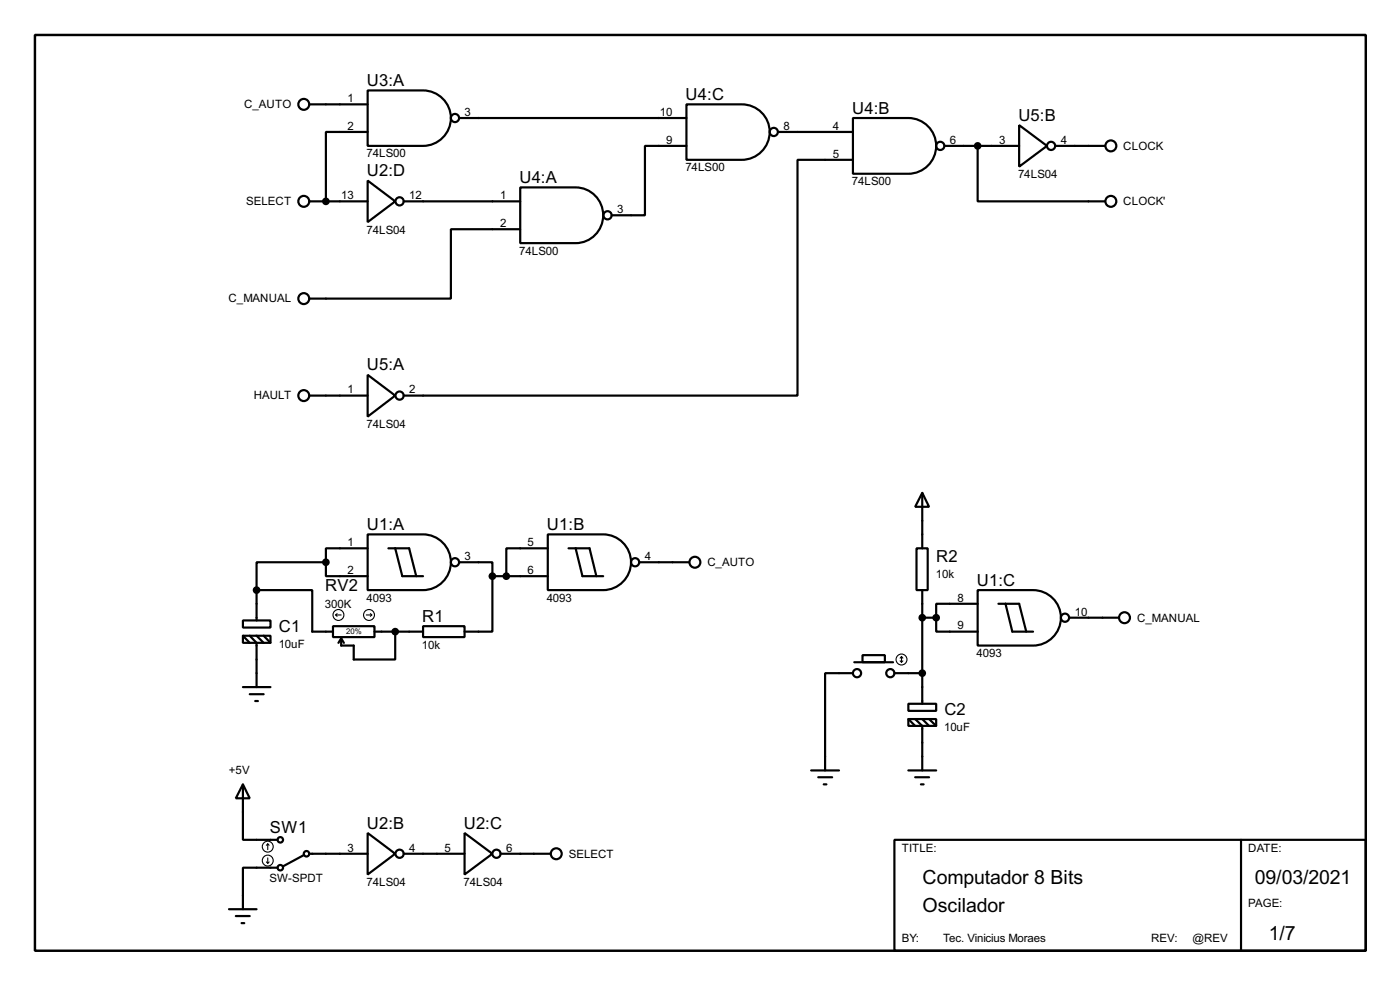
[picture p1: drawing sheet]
<svg xmlns="http://www.w3.org/2000/svg" width="256mm" height="180mm" viewBox="0 0 256 180" stroke-linecap="round" stroke-linejoin="round" font-family="sans-serif">
<path d="M6.4 6.4h243.8v167.6h-243.8z" fill="none" stroke="#000" stroke-width=".45"/>
<g fill="none" stroke="#000" stroke-width=".4">
<path d="M56.7 19.1h10.7M67.4 16.6h10.1a5.1 5.1 0 0 1 5.1 5 5.1 5.1 0 0 1-5.1 5.1h-10.1zM125.8 19.1h10.1a5.1 5.1 0 0 1 5.1 5.1 5.1 5.1 0 0 1-5.1 5.1h-10.1zM56.7 36.9h10.7M67.4 33.1l5 3.8-5 3.8zM67.4 24.2h-7.7v12.7M74 36.9h21.3M84.1 21.6h41.7M95.3 34.3h10.2a5.1 5.1 0 0 1 5 5.1 5.1 5.1 0 0 1-5 5.1h-10.2zM125.8 26.7h-7.6v12.7h-6.1M142.5 24.2h13.8M156.3 21.6h10.1a5.1 5.1 0 0 1 5.1 5.1 5.1 5.1 0 0 1-5.1 5.1h-10.1z"/>
<path d="M156.3 29.3h-10.2v43.1h-72.1M173 26.7h13.7M179.1 26.7v10.2h23.4M186.7 22.9l5.1 3.8-5.1 3.8zM193.3 26.7h9.2M95.3 42h-12.7v12.7h-25.9M56.7 72.4h10.7M67.4 68.6l5 3.8-5 3.9zM67.4 97.8h10.1a5.1 5.1 0 0 1 5.1 5.1 5.1 5.1 0 0 1-5.1 5.1h-10.1zM100.4 97.8h10.1a5.1 5.1 0 0 1 5.1 5.1 5.1 5.1 0 0 1-5.1 5.1h-10.1zM169 90.2l1.2 2.6h-2.5zM169 90.2v10.2"/>
<path d="M44.5 113.6h5.1v1.3h-5.1zM44.5 116.4h5.1v1.3h-5.1zM44.5 116.4l1.3 1.3M45.8 116.4l1.2 1.3v8.1M47 108h10.2v7.6h3.8M47 108v5.6M47 116.4l1.3 1.3M48.3 116.4l1.3 1.3M59.7 102.9v2.6h7.7M59.7 102.9h-12.7v5.1M61 114.6h7.6v2h-7.6zM62.5 116.9l-.5 .8"/>
<path d="M62.5 116.9l.5 .8M67.4 100.4h-7.7v2.5M68.6 115.6h8.9M71.2 100.4h3.8l1.3 5.1M72.4 115.6v5.1h-7.6v-2.5h-2.3v-1.3M72.4 100.4l1.3 5.1h3.8M77.5 114.6h7.6v2h-7.6zM84.1 102.9h6.1v2.6M90.2 105.5v10.1h-5.1M90.2 105.5h10.2M100.4 100.4h-7.6v5.1M104.2 100.4h3.8l1.3 5.1"/>
<path d="M105.5 100.4l1.2 5.1h3.8M117.1 102.9h9.2M158 119.9h4.1v1.3h-4.1zM167.9 100.4h2.1v7.6h-2.1zM169 108v20.8M169 113.1h2.5M171.5 113.1v2.5h7.6M179.1 108h10.2a5.1 5.1 0 0 1 5.1 5.1 5.1 5.1 0 0 1-5.1 5.1h-10.2zM179.1 110.5h-7.6v2.6M182.9 110.5h3.8l1.3 5.1M184.2 110.5l1.3 5.1h3.8M195.9 113.1h9.1"/>
<path d="M44.5 125.8h5.1M45.8 127.1h2.5M46.8 128.3h.5M156.3 123.2h-5.1v17.8M156.5 121.2h7.1M163.9 123.2h5.1M166.4 128.8h5.1v1.3h-5.1zM166.4 131.6h5.1v1.3h-5.1zM166.4 131.6l1.3 1.3M167.7 131.6l1.3 1.3v8.1M169 131.6l1.2 1.3M170.2 131.6l1.3 1.3"/>
<path d="M44.5 143.6l1.3 2.5h-2.6zM44.5 143.6v10.1h6.4M50.9 158.8h-6.4v7.6M55.7 156.5l-3.8 2.1M56.7 156.3h10.7M67.4 152.5l5 3.8-5 3.8zM74 156.3h11.1M85.1 152.5l5.1 3.8-5.1 3.8zM91.7 156.3h9.2M148.6 141h5.1M149.9 142.3h2.6M150.9 143.6h.5"/>
<path d="M163.9 153.7h86.3v20.3h-86.3zM166.4 141h5.1M167.7 142.3h2.5M168.7 143.6h.5M227.4 153.7v20.3M42 166.4h5M43.2 167.7h2.6M44.3 169h.5"/>
<circle cx="55.6" cy="19.1" r="1"/>
<circle cx="55.6" cy="36.9" r="1"/>
<circle cx="73.2" cy="36.9" r=".75"/>
<circle cx="83.3" cy="21.6" r=".75"/>
<circle cx="111.3" cy="39.4" r=".75"/>
<circle cx="141.7" cy="24.2" r=".75"/>
<circle cx="172.2" cy="26.7" r=".75"/>
<circle cx="192.5" cy="26.7" r=".75"/>
<circle cx="203.5" cy="26.7" r="1"/>
<circle cx="203.5" cy="36.9" r="1"/>
<circle cx="55.6" cy="54.7" r="1"/>
<circle cx="55.6" cy="72.4" r="1"/>
<circle cx="73.2" cy="72.4" r=".75"/>
<circle cx="83.3" cy="102.9" r=".75"/>
<circle cx="116.3" cy="102.9" r=".75"/>
<circle cx="127.3" cy="102.9" r="1"/>
<circle cx="195.1" cy="113.1" r=".75"/>
<circle cx="206" cy="113.1" r="1"/>
<circle cx="157" cy="123.2" r=".75"/>
<circle cx="163.1" cy="123.2" r=".75"/>
<circle cx="51.3" cy="158.8" r=".5"/>
<circle cx="51.3" cy="153.7" r=".5"/>
<circle cx="56.1" cy="156.3" r=".5"/>
<circle cx="73.2" cy="156.3" r=".75"/>
<circle cx="90.9" cy="156.3" r=".75"/>
<circle cx="101.9" cy="156.3" r="1"/>
</g>
<g fill="#000">
<circle cx="59.7" cy="36.9" r=".2"/>
<circle cx="72.4" cy="115.6" r=".2"/>
</g>
<g fill="none" stroke="#000" stroke-width=".2">
<path d="M61.5 112.6h1M61.5 112.6l.3 .2M61.8 112.3l-.3 .3M67.1 112.6h1M67.9 112.3l.2 .3M68.1 112.6l-.2 .2M164.9 121l.3 .2M165.2 120.2v1M165.2 120.2l-.3 .3M165.2 120.2l.2 .3M165.4 121l-.2 .2M48.8 157.8l.3 .2"/>
<path d="M49.1 154.5l.2 .2M49.1 154.5l-.3 .2M49.1 154.5v1M49.1 157v1M49.3 157.8l-.2 .2"/>
<circle cx="62" cy="112.6" r="1"/>
<circle cx="67.6" cy="112.6" r="1"/>
<circle cx="165.1" cy="120.7" r="1"/>
<circle cx="49" cy="157.5" r="1"/>
<circle cx="49" cy="155" r="1"/>
</g>
<g fill="#000" stroke="#000" stroke-width=".4">
<circle cx="59.7" cy="36.9" r=".5"/>
<circle cx="179.1" cy="26.7" r=".5"/>
<circle cx="47" cy="108" r=".5"/>
<circle cx="59.7" cy="102.9" r=".5"/>
<circle cx="72.4" cy="115.6" r=".5"/>
<circle cx="90.2" cy="105.5" r=".5"/>
<circle cx="92.7" cy="105.5" r=".5"/>
<circle cx="168.9" cy="113.1" r=".5"/>
<circle cx="171.5" cy="113.1" r=".5"/>
<circle cx="168.9" cy="123.2" r=".5"/>
</g>
<g font-size="4">
<text x="169" y="161.9">Computador 8 Bits</text>
<text x="229.9" y="161.9">09/03/2021</text>
<text x="169" y="166.9">Oscilador</text>
<text x="232.5" y="172">1/7</text>
</g>
<g font-size="3.4">
<text x="67.2" y="15.7">U3:A</text>
<text x="125.6" y="18.3">U4:C</text>
<text x="156.1" y="20.8">U4:B</text>
<text x="186.6" y="22.1">U5:B</text>
<text x="67.2" y="32.3">U2:D</text>
<text x="95.2" y="33.5">U4:A</text>
<text x="67.2" y="67.8">U5:A</text>
<text x="67.2" y="97">U1:A</text>
<text x="100.2" y="97">U1:B</text>
<text x="171.5" y="102.9">R2</text>
<text x="179" y="107.2">U1:C</text>
<text x="59.6" y="108.3">RV2</text>
<text x="77.4" y="113.8">R1</text>
<text x="51.1" y="115.6">C1</text>
<text x="173" y="130.9">C2</text>
<text x="49.4" y="152.4">SW1</text>
<text x="67.2" y="151.7">U2:B</text>
<text x="85" y="151.7">U2:C</text>
</g>
<g font-size="2.4">
<text x="44.7" y="19.8">C_AUTO</text>
<text x="63.7" y="18.7">1</text>
<text x="63.7" y="23.8">2</text>
<text x="85.1" y="21.2">3</text>
<text x="120.9" y="21.2">10</text>
<text x="143.6" y="23.8">8</text>
<text x="152.6" y="23.8">4</text>
<text x="67.2" y="28.8">74LS00</text>
<text x="122.1" y="26.3">9</text>
<text x="152.6" y="28.9">5</text>
<text x="174" y="26.3">6</text>
<text x="183.1" y="26.3">3</text>
<text x="194.4" y="26.3">4</text>
<text x="205.8" y="27.4">CLOCK</text>
<text x="125.6" y="31.4">74LS00</text>
<text x="156.1" y="33.9">74LS00</text>
<text x="186.5" y="32.6">74LS04</text>
<text x="45.1" y="37.6">SELECT</text>
<text x="62.5" y="36.5">13</text>
<text x="75" y="36.5">12</text>
<text x="91.6" y="36.5">1</text>
<text x="91.6" y="41.6">2</text>
<text x="113.1" y="39">3</text>
<text x="205.8" y="37.6">CLOCK'</text>
<text x="67.2" y="42.7">74LS04</text>
<text x="95.1" y="46.6">74LS00</text>
<text x="41.9" y="55.4">C_MANUAL</text>
<text x="63.7" y="72">1</text>
<text x="75" y="72">2</text>
<text x="46.5" y="73.1">HAULT</text>
<text x="67.2" y="78.3">74LS04</text>
<text x="63.7" y="100">1</text>
<text x="96.7" y="100">5</text>
<text x="63.7" y="105.1">2</text>
<text x="85.1" y="102.5">3</text>
<text x="96.7" y="105.1">6</text>
<text x="118.2" y="102.5">4</text>
<text x="129.6" y="103.6">C_AUTO</text>
<text x="171.5" y="105.9">10k</text>
<text x="59.5" y="111.2">300K</text>
<text x="67.2" y="110.1">4093</text>
<text x="100.2" y="110.1">4093</text>
<text x="175.4" y="110.1">8</text>
<text x="196.9" y="112.7">10</text>
<text x="208.3" y="113.8">C_MANUAL</text>
<text x="51.1" y="118.6">10uF</text>
<text x="77.3" y="118.7">10k</text>
<text x="175.4" y="115.2">9</text>
<text x="178.9" y="120.3">4093</text>
<text x="173" y="133.8">10uF</text>
<text x="42" y="141.7">+5V</text>
<text x="63.7" y="155.9">3</text>
<text x="75" y="155.9">4</text>
<text x="81.5" y="155.9">5</text>
<text x="92.8" y="155.9">6</text>
<text x="165.2" y="155.9">TITLE:</text>
<text x="228.7" y="155.9">DATE:</text>
<text x="49.4" y="161.4">SW-SPDT</text>
<text x="104.2" y="157">SELECT</text>
<text x="67.2" y="162.2">74LS04</text>
<text x="84.9" y="162.2">74LS04</text>
<text x="228.7" y="166">PAGE:</text>
<text x="165.2" y="172.4">BY:</text>
<text x="172.8" y="172.4">Tec. Vinicius Moraes</text>
<text x="210.9" y="172.4">REV:</text>
<text x="218.5" y="172.4">@REV</text>
</g>
<text font-size="1.6" x="63.4" y="116.1">20%</text>
</svg>
